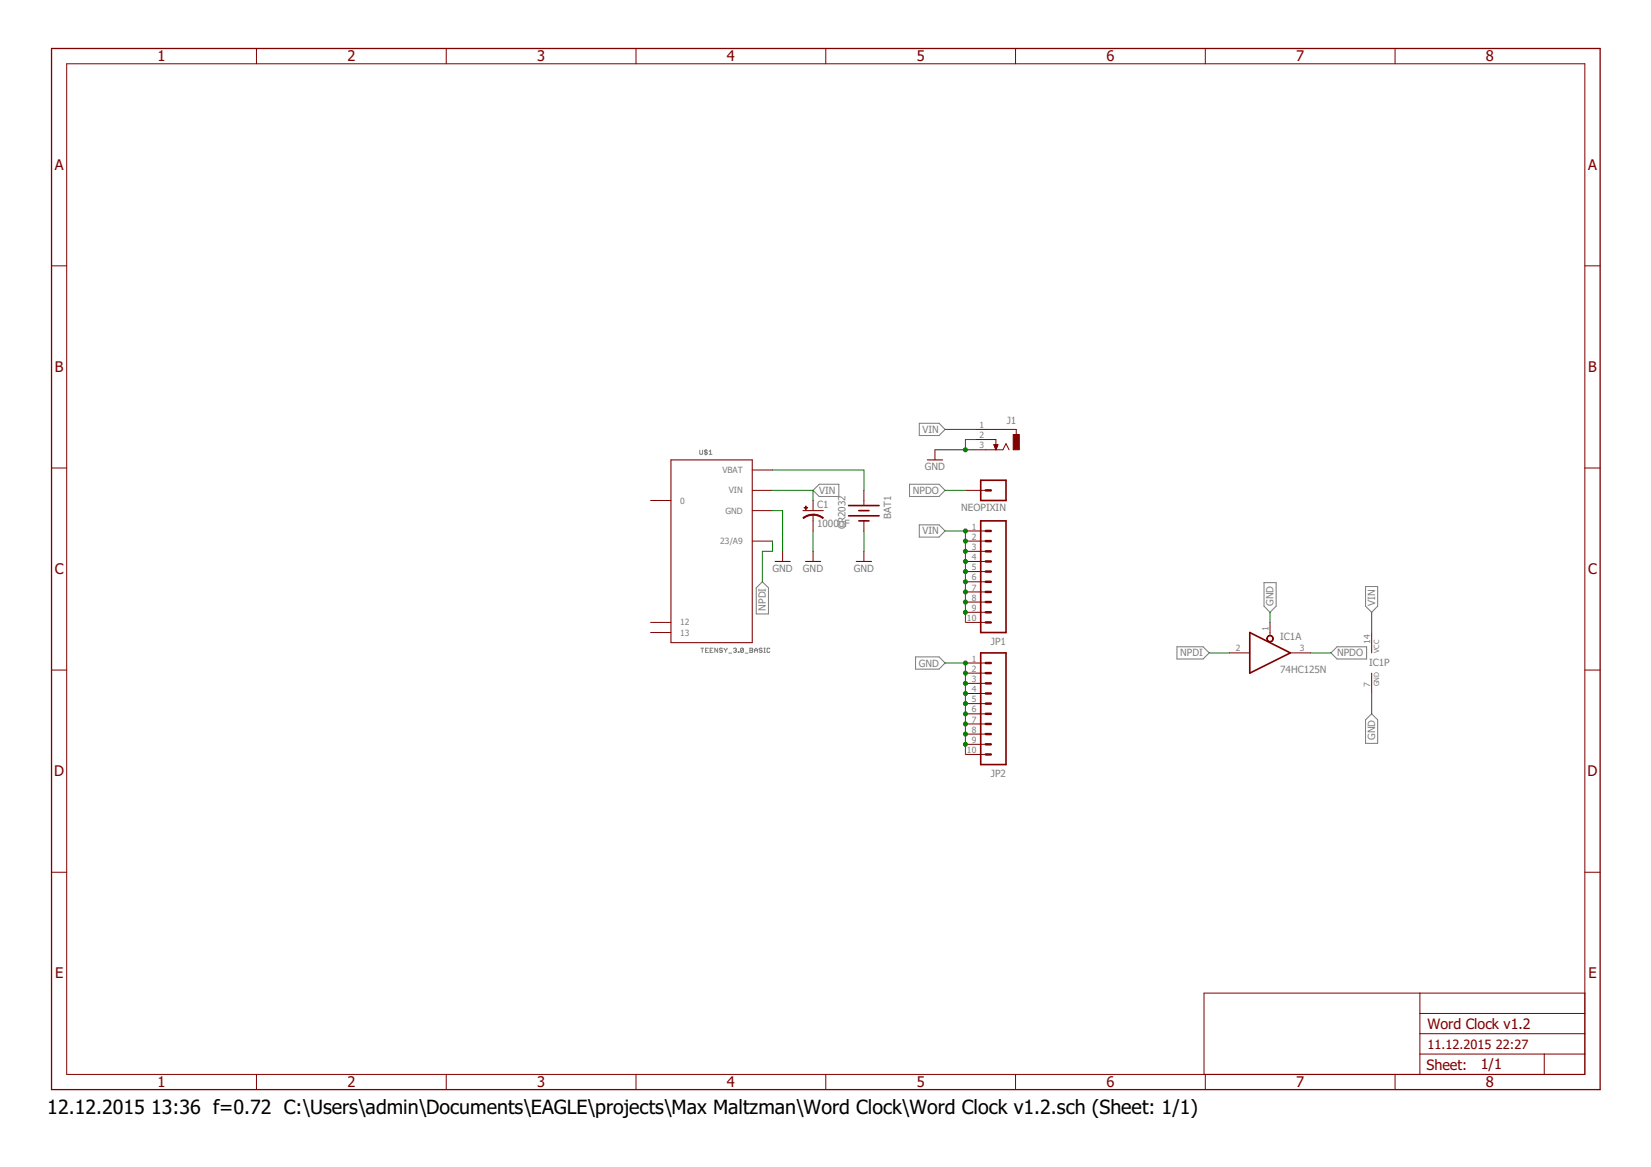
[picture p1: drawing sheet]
<svg xmlns="http://www.w3.org/2000/svg" width="297mm" height="210mm" viewBox="0 0 297 210" stroke-linecap="round" stroke-linejoin="round" font-family="sans-serif">
<g fill="none" stroke="#808080" stroke-width=".18">
<path d="M125.9 81v.6l.1 .1 .4-.1v-.6M127 80.8v1.1M127.3 81.1l-.2-.1-.4 .1 .2 .2 .4 .2-.2 .2-.4-.1M127.6 81.7h.5M127.6 81.2l.2-.2v.7M126.1 116.6h.5M126.3 116.6v.7M126.9 117h.3M127.4 116.6h-.5v.7h.5M127.8 117h.2M128.3 116.6h-.5v.7h.5M129.1 116.6v.7l-.5-.7v.7"/>
<path d="M130 116.7l-.2-.1-.3 .1 .1 .3 .4 .1-.2 .2-.3-.1M130.3 116.6l.3 .4M130.6 117v.3M130.8 116.6l-.2 .4M131.1 117.5h.5M132 116.7l.4-.1 .1 .1-.1 .3M132.2 117h.2M132.4 117l.1 .1-.1 .2-.4-.1M132.8 117.2l.1 .1zM133.8 116.7l-.4-.1-.2 .1v.5M133.8 116.7v.5l-.2 .1-.4-.1M133.8 116.7l-.6 .5"/>
<path d="M134.1 117.5h.5M134.9 116.6h.4l.1 .1-.1 .3 .1 .2-.1 .1h-.4zM134.9 117h.4M135.8 117h.5M135.8 117.3v-.5l.2-.2 .3 .2v.5M137.1 116.7l-.1-.1-.4 .1 .1 .3 .4 .1-.1 .2-.4-.1M137.4 116.6h.3M137.4 117.3h.3M137.6 116.6v.7M138.5 116.7l-.1-.1-.4 .1v.5l.1 .1 .4-.1"/>
</g>
<path d="M165.4 76.1h3.6l1 1.1-1 1.1h-3.6zM146.3 88.2l1.1-1.1h3.5v2.2h-3.5zM163.6 87.1h5.4l1 1.1-1 1.1h-5.4zM165.4 94.4h3.6l1 1.1-1 1.1h-3.6zM136.1 105.7l1.1-1.1 1.1 1.1v4.7h-2.2zM164.7 118.2h4.3l1 1.1-1 1.1h-4.3zM211.8 116.3h4.7l1.1 1.1-1.1 1.1h-4.7zM227.4 104.8h2.2v4.2l-1.1 1.1-1.1-1.1zM239.5 117.4l1.1-1.1h5.3v2.2h-5.3zM245.7 105.5h2.2v3.5l-1.1 1.1-1.1-1.1zM245.7 129.5l1.1-1.1 1.1 1.1v4.2h-2.2z" fill="none" stroke="#808080" stroke-width=".19"/>
<path d="M152.7 90.9h5.5M152.7 92.8h5.5M154.5 91.8h1.8M154.5 93.7h1.8M176.4 93.7h4.6v20.1h-4.6zM176.4 86.4h4.6v3.6h-4.6zM176.4 117.4h4.6v20.1h-4.6zM224.9 113.8l7.3 3.6-7.3 3.7z" fill="none" stroke="#800000" stroke-width=".3"/>
<g fill="none" stroke="#800000" stroke-width=".18">
<path d="M12 11.5h273.1v181.8h-273.1zM46.1 8.7v2.8M80.3 8.7v2.8M114.4 8.7v2.8M148.6 8.7v2.8M182.7 8.7v2.8M216.9 8.7v2.8M251 8.7v2.8M9.3 47.8h2.7M285.1 47.8h2.8M175.5 77.2h7.3v.9M175.5 79.1h3.7v1.8"/>
<path d="M178.8 80h.7l-.3 .9zM9.3 84.2h2.7M117.1 90h3.6M135.3 88.2h3.7M135.3 97.3h3.7M135.3 91.8h3.7M135.3 84.5h3.7M140.8 99.2v1.8M146.3 90v1.8M146.3 92.6v2.9M146.3 99.2v1.8M155.4 88.2v2.6"/>
<path d="M155.4 93.7v1.8M155.4 99.2v1.8M168.2 80.9v1.8M173.7 88.2h3.7M173.7 95.5h3.7M173.7 97.3h3.7M173.7 99.2h3.7M175.5 80.9h4.9l.6-1.1 .5 1.1M178.8 80.1h.7M178.9 80.1h.6M178.9 80.2h.6M178.9 80.3h.5"/>
<path d="M179 80.3h.4M179 80.4h.4M179 80.5h.3M179 80.6h.3M179.1 80.7h.2M179.1 80.8h.1M179.2 80.8h.1M285.1 84.2h2.8M117.1 112h3.6M117.1 113.8h3.6M173.7 101h3.7M173.7 102.8h3.7"/>
<path d="M173.7 104.6h3.7M173.7 106.5h3.7M173.7 108.3h3.7M173.7 110.1h3.7M173.7 112h3.7M173.7 119.3h3.7M221.2 117.4h3.7M228.5 112v2.3M232.2 117.4h3.6M246.8 113.8v3.6M9.3 120.5h2.7M173.7 121.1h3.7"/>
<path d="M173.7 122.9h3.7M173.7 124.7h3.7M173.7 126.6h3.7M173.7 128.4h3.7M173.7 130.2h3.7M173.7 132h3.7M173.7 133.9h3.7M173.7 135.7h3.7M246.8 121.1v3.6M285.1 120.5h2.8M9.3 156.9h2.7M285.1 156.9h2.8"/>
<path d="M255.5 178.6v14.7M285.1 178.6h-68.5v14.7M46.1 193.3v2.7M80.3 193.3v2.7M114.4 193.3v2.7M148.6 193.3v2.7M182.7 193.3v2.7M216.9 193.3v2.7M251 193.3v2.7M255.5 189.6h29.6M255.5 185.9h29.6M255.5 182.3h29.6"/>
<path d="M277.8 189.6v3.7"/>
</g>
<path d="M120.7 82.7h14.6v32.9h-14.6zM144.5 91.8h3.6M166.8 82.7h2.8M139.4 101h2.8M144.9 101h2.8M154.1 101h2.7" fill="none" stroke="#800000" stroke-width=".19"/>
<g fill="#800000" stroke="#800000" stroke-width=".18">
<path d="M146.3 92.5l1.2 .2 .6 .4-.1 .2a2.7 2.7 0 0 0-1.7-.6z" fill-rule="evenodd"/>
<path d="M144.5 93.1l.2-.1a2.63 2.63 0 0 1 1.6-.5v.2a2.81 2.81 0 0 0-1.7 .6z" fill-rule="evenodd"/>
<path d="M228 114.5a.6 .6 0 0 1 1 0 .6 .6 0 0 1-.3 .9 .6 .6 0 0 1-.8-.5h.1a.49 .49 0 0 1 .7-.5 .49 .49 0 0 1 .2 .8 .49 .49 0 0 1-.9-.2l-.1-.1z" fill-rule="evenodd"/>
</g>
<g fill="#800000" stroke="#800000" stroke-width=".18">
<path d="M144.7 91.3l.6 .1z"/>
<path d="M144.9 91l.1 .7z"/>
<path d="M182.3 78.1h1.1v2.8h-1.1z"/>
</g>
<g fill="none" stroke="#800000" stroke-width=".44">
<path d="M177.4 88.2h.9M177.4 99.2h.9M177.4 97.3h.9M177.4 95.5h.9M177.4 102.8h.9M177.4 101h.9M177.4 104.6h.9M177.4 106.5h.9M177.4 108.3h.9M177.4 110.1h.9M177.4 112h.9M177.4 119.3h.9"/>
<path d="M177.4 122.9h.9M177.4 121.1h.9M177.4 126.6h.9M177.4 124.7h.9M177.4 128.4h.9M177.4 130.2h.9M177.4 132h.9M177.4 133.9h.9M177.4 135.7h.9"/>
</g>
<path d="M9.3 8.7h278.6v187.3h-278.6z" fill="none" stroke="#800000" stroke-width=".23"/>
<g fill="none" stroke="#008000" stroke-width=".18">
<path d="M170 77.2h5.5M175.5 79.1h-1.8v1.8M139 88.2h7.3v1.8M139 84.5h16.4v3.7M139 91.8h1.8v7.4M139 97.3v1.9h-1.8v5.4M146.3 95.5v3.7M155.4 95.5v3.7M168.2 80.9h7.3M170 88.2h3.7M170 95.5h3.7v16.5M170 119.3h3.7v16.4"/>
<path d="M217.6 117.4h3.6M228.5 110.1v1.9M235.8 117.4h3.7M246.8 110.1v3.7M246.8 124.7v3.7"/>
</g>
<g fill="#008000" stroke="#008000" stroke-width=".18">
<circle cx="173.7" cy="95.5" r=".36"/>
<circle cx="173.7" cy="97.3" r=".36"/>
<circle cx="173.7" cy="99.2" r=".36"/>
<circle cx="173.7" cy="101" r=".36"/>
<circle cx="173.7" cy="102.8" r=".36"/>
<circle cx="173.7" cy="104.6" r=".36"/>
<circle cx="173.7" cy="106.5" r=".36"/>
<circle cx="173.7" cy="108.3" r=".36"/>
<circle cx="173.7" cy="110.1" r=".36"/>
<circle cx="173.7" cy="80.9" r=".36"/>
<circle cx="173.7" cy="119.3" r=".36"/>
<circle cx="173.7" cy="121.1" r=".36"/>
<circle cx="173.7" cy="122.9" r=".36"/>
<circle cx="173.7" cy="124.7" r=".36"/>
<circle cx="173.7" cy="126.6" r=".36"/>
<circle cx="173.7" cy="128.4" r=".36"/>
<circle cx="173.7" cy="130.2" r=".36"/>
<circle cx="173.7" cy="132" r=".36"/>
<circle cx="173.7" cy="133.9" r=".36"/>
</g>
<g font-size="3.5">
<text x="8.5" y="200.4">12.12.2015</text>
<text x="27.2" y="200.4">13:36 f=0.72 C:\Users\admin\Documents\EAGLE\projects\Max Maltzman\Word Clock\Word Clock v1.2.sch (Sheet: 1/1)</text>
</g>
<g font-size="2.6" fill="#800000">
<text x="28.4" y="11">1</text>
<text x="62.5" y="11">2</text>
<text x="96.6" y="11">3</text>
<text x="130.8" y="11">4</text>
<text x="164.9" y="11">5</text>
<text x="199.1" y="11">6</text>
<text x="233.2" y="11">7</text>
<text x="267.3" y="11">8</text>
<text x="9.9" y="30.6">A</text>
<text x="285.7" y="30.6">A</text>
<text x="9.9" y="66.9">B</text>
<text x="285.7" y="66.9">B</text>
<text x="9.9" y="103.3">C</text>
<text x="285.7" y="103.3">C</text>
<text x="9.8" y="139.6">D</text>
<text x="285.6" y="139.6">D</text>
<text x="9.9" y="176">E</text>
<text x="285.8" y="176">E</text>
<text x="256.8" y="185">Word Clock v1.2</text>
<text x="28.4" y="195.5">1</text>
<text x="62.5" y="195.5">2</text>
<text x="96.6" y="195.5">3</text>
<text x="130.8" y="195.5">4</text>
<text x="164.9" y="195.5">5</text>
<text x="199.1" y="195.5">6</text>
<text x="233.2" y="195.5">7</text>
<text x="256.6" y="192.4">Sheet:</text>
<text x="266.4" y="192.3">1/1</text>
<text x="267.3" y="195.5">8</text>
</g>
<g font-size="2.3" fill="#800000">
<text x="256.8" y="188.7">11.12.2015</text>
<text x="269.1" y="188.7">22:27</text>
</g>
<g font-size="1.8" fill="#808080">
<text x="166" y="77.9">VIN</text>
<text x="181.1" y="76.3">J1</text>
<text x="147.4" y="88.8">VIN</text>
<text x="164.2" y="88.8">NPDO</text>
<text x="166.4" y="84.5">GND</text>
<text x="147" y="94.9">1000uF</text>
<text x="147" y="91.4">C1</text>
<text x="152.1" y="95.2" transform="rotate(-90 152.1 95.2)">CR2032</text>
<text x="160.3" y="93.3" transform="rotate(-90 160.3 93.3)">BAT1</text>
<text x="172.9" y="91.8">NEOPIXIN</text>
<text x="166" y="96.1">VIN</text>
<text x="139" y="102.8">GND</text>
<text x="144.5" y="102.8">GND</text>
<text x="153.6" y="102.8">GND</text>
<text x="137.8" y="109.8" transform="rotate(-90 137.8 109.8)">NPDI</text>
<text x="229.1" y="109" transform="rotate(-90 229.1 109)">GND</text>
<text x="247.4" y="109" transform="rotate(-90 247.4 109)">VIN</text>
<text x="165.3" y="119.9">GND</text>
<text x="178.3" y="116">JP1</text>
<text x="212.3" y="118.1">NPDI</text>
<text x="230.3" y="115.1">IC1A</text>
<text x="240.6" y="118.1">NPDO</text>
<text x="246.3" y="119.7">IC1P</text>
<text x="230.3" y="121.1">74HC125N</text>
<text x="247.4" y="133.1" transform="rotate(-90 247.4 133.1)">GND</text>
<text x="178.3" y="139.7">JP2</text>
</g>
<g font-size="1.5" fill="#808080">
<text x="176.2" y="77">1</text>
<text x="176.2" y="78.8">2</text>
<text x="176.2" y="80.6">3</text>
<text x="130" y="85.1">VBAT</text>
<text x="131.1" y="88.8">VIN</text>
<text x="122.4" y="90.6">0</text>
<text x="130.5" y="92.4">GND</text>
<text x="174.8" y="95.2">1</text>
<text x="129.6" y="97.9">23/A9</text>
<text x="174.8" y="97.1">2</text>
<text x="174.8" y="98.9">3</text>
<text x="174.8" y="100.7">4</text>
<text x="174.8" y="102.6">5</text>
<text x="174.8" y="104.4">6</text>
<text x="174.8" y="106.2">7</text>
<text x="122.4" y="112.5">12</text>
<text x="174" y="111.7">10</text>
<text x="174.8" y="108">8</text>
<text x="174.8" y="109.9">9</text>
<text x="228.2" y="113.5" transform="rotate(-90 228.2 113.5)">1</text>
<text x="122.4" y="114.3">13</text>
<text x="174.8" y="119">1</text>
<text x="222.3" y="117.2">2</text>
<text x="233.8" y="117.2">3</text>
<text x="246.5" y="115.7" transform="rotate(-90 246.5 115.7)">14</text>
<text x="174.8" y="120.8">2</text>
<text x="174.8" y="122.7">3</text>
<text x="174.8" y="124.5">4</text>
<text x="246.5" y="123.6" transform="rotate(-90 246.5 123.6)">7</text>
<text x="174.8" y="126.3">5</text>
<text x="174.8" y="128.1">6</text>
<text x="174.8" y="130">7</text>
<text x="174.8" y="131.8">8</text>
<text x="174" y="135.4">10</text>
<text x="174.8" y="133.6">9</text>
</g>
<g font-size="1.3" fill="#808080">
<text x="248.1" y="117.4" transform="rotate(-90 248.1 117.4)">VCC</text>
<text x="248.1" y="123.5" transform="rotate(-90 248.1 123.5)">GND</text>
</g>
</svg>
